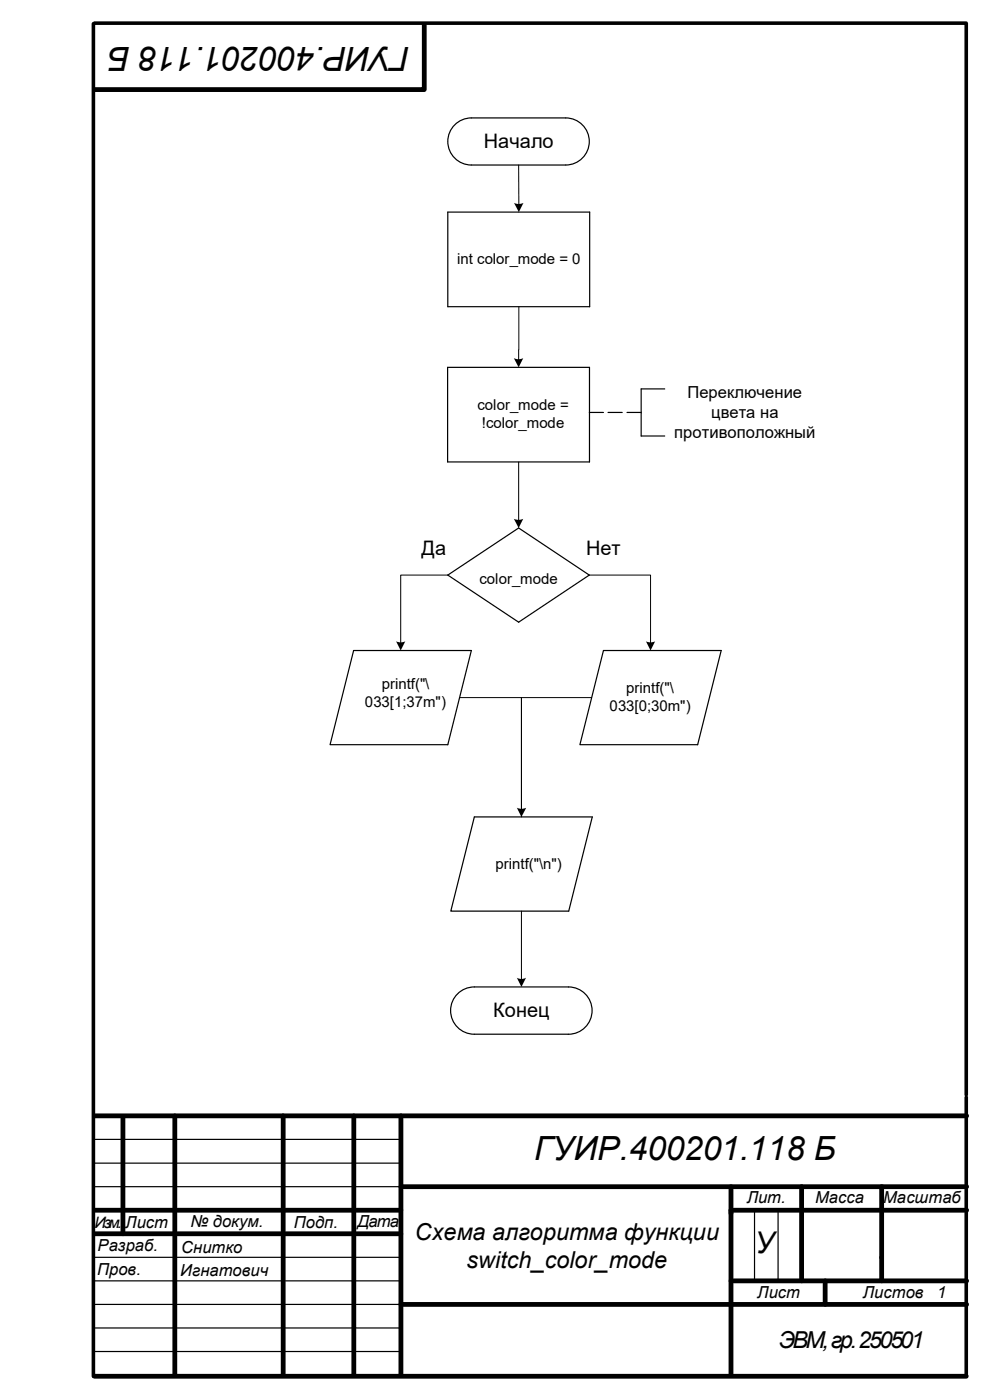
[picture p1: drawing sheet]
<svg xmlns="http://www.w3.org/2000/svg" width="210mm" height="297mm" viewBox="0 0 210 297" stroke-linecap="round" stroke-linejoin="round" font-family="sans-serif">
<path d="M19.8 5v287M20 4.9h185v227.4M205 232.8v59.2" fill="none" stroke="#000" stroke-width=".76"/>
<g fill="none" stroke="#000" stroke-width="1">
<path d="M90 5.4v13.6h-70M20.1 236.7h185M26.1 237.2v24.5M37.1 236.7v55M60.1 236.7v55M75.1 236.7v55M85 236.7v55M20.1 256.8h64.9M85 251.8h120.1M155.1 251.8v39.9M155.1 256.8h50M170.1 251.8v19.9"/>
<path d="M187 251.8v19.9M20.1 261.7h64.9M85 276.7h120.1M155.1 271.7h50M175 271.7v5M20 292h185"/>
</g>
<g fill="none" stroke="#000" stroke-width=".25">
<path d="M96.8 26.2a5 5 0 0 1 3.2-1.2h20a5 5 0 0 1 5 5 5 5 0 0 1-5 5h-20a5 5 0 0 1-4.7-3.3 5 5 0 0 1 1.5-5.5zM95 45h30.1v20.1h-30.1zM95 77.9h30.1v20.1h-30.1zM125 87.5h3M129 87.5h3M133 87.5h3M141 82.5h-5v10h5M75 138h25l-5 20h-25zM95 122l15-10 15 10-15 10zM128 138h25l-5 20h-25zM100.6 173.3h25l-5 20h-25zM96.8 211.2a5 5 0 0 1 3.8-1.8h20a5 5 0 0 1 5 5 5 5 0 0 1-5 5h-20a5 5 0 0 1-4.5-2.9 5 5 0 0 1 .7-5.3z"/>
<path d="M20.1 241.7h64.9M20.1 246.8h64.9M20.1 251.8h64.9M160.1 256.8v14.9M165.1 256.8v14.9M20.1 266.7h64.9M20.1 271.7h64.9M20.1 276.7h64.9M20.1 281.7h64.9M20.1 286.7h64.9"/>
</g>
<path d="M110 35l.1 8.5M110.1 65.1l-.1 11.4M110 98v12.5M95 122h-10v14.5M125 122h13v14.5M97.5 148h13.1v25.3M125.5 148h-14.9v23.8M110.6 193.3v14.6" fill="none" stroke="#000" stroke-width=".21"/>
<g fill="#000">
<path d="M109.1 43.1l1.1 .2 .8-.2-.9 1.9z" fill-rule="evenodd"/>
<path d="M109 76l1.2 .2 .8-.2-1 1.9z" fill-rule="evenodd"/>
<path d="M109 110.1l1.2 .2 .8-.2-1 1.9z" fill-rule="evenodd"/>
<path d="M84 136.1l1.2 .2 .8-.2-1 1.9z" fill-rule="evenodd"/>
<path d="M137 136.1l1.2 .2 .8-.2-1 1.9z" fill-rule="evenodd"/>
<path d="M109.6 171.4l1.2 .2 .8-.2-1 1.9z" fill-rule="evenodd"/>
<path d="M109.6 207.4a1.98 1.98 0 0 0 2 0l-1 2z" fill-rule="evenodd"/>
</g>
<g font-size="7.1">
<text x="87" y="9.9" transform="rotate(-180 87 9.9)">ГУИР.400201.118 Б</text>
<text x="113.3" y="246.1">ГУИР.400201.118 Б</text>
</g>
<text font-size="6.4" x="160.1" y="265.9">У</text>
<g font-size="5">
<text x="88" y="263">Схема алгоритма функции</text>
<text x="99" y="269">switch_color_mode</text>
<text x="165.2" y="286">ЭВМ, гр. 250501</text>
</g>
<g font-size="4.2">
<text x="102.7" y="31.3">Начало</text>
<text x="89.4" y="117.8">Да</text>
<text x="124.3" y="117.8">Нет</text>
<text x="104.6" y="215.7">Конец</text>
</g>
<g font-size="3.5">
<text x="145.8" y="84.4">Переключение</text>
<text x="150.9" y="88.6">цвета на</text>
<text x="143" y="92.8">противоположный</text>
<text x="158.4" y="255.3">Лит.</text>
<text x="172.9" y="255.3">Масса</text>
<text x="187.4" y="255.3">Масштаб</text>
<text x="26.6" y="260.5">Лист</text>
<text x="40.4" y="260.4">№ докум.</text>
<text x="62.3" y="260.5">Подп.</text>
<text x="75.9" y="260.4">Дата</text>
<text x="20.7" y="265.5">Разраб.</text>
<text x="38.4" y="265.9">Снитко</text>
<text x="20.6" y="270.5">Пров.</text>
<text x="38.2" y="270.8">Игнатович</text>
<text x="160.7" y="275.3">Лист</text>
<text x="183" y="275.3">Листов</text>
<text x="198.8" y="275.4">1</text>
</g>
<text font-size="3.3" x="20.1" y="260.5">Изм.</text>
<g font-size="3.2">
<text x="97" y="56">int color_mode = 0</text>
<text x="101.3" y="87.1">color_mode =</text>
<text x="102.2" y="90.9">!color_mode</text>
<text x="101.7" y="124">color_mode</text>
<text x="77.4" y="149.9">033[1;37m&quot;)</text>
<text x="81" y="146.1">printf(&quot;\</text>
<text x="132.8" y="147.1">printf(&quot;\</text>
<text x="129.3" y="150.9">033[0;30m&quot;)</text>
<text x="105.1" y="184.3">printf(&quot;\n&quot;)</text>
</g>
</svg>
